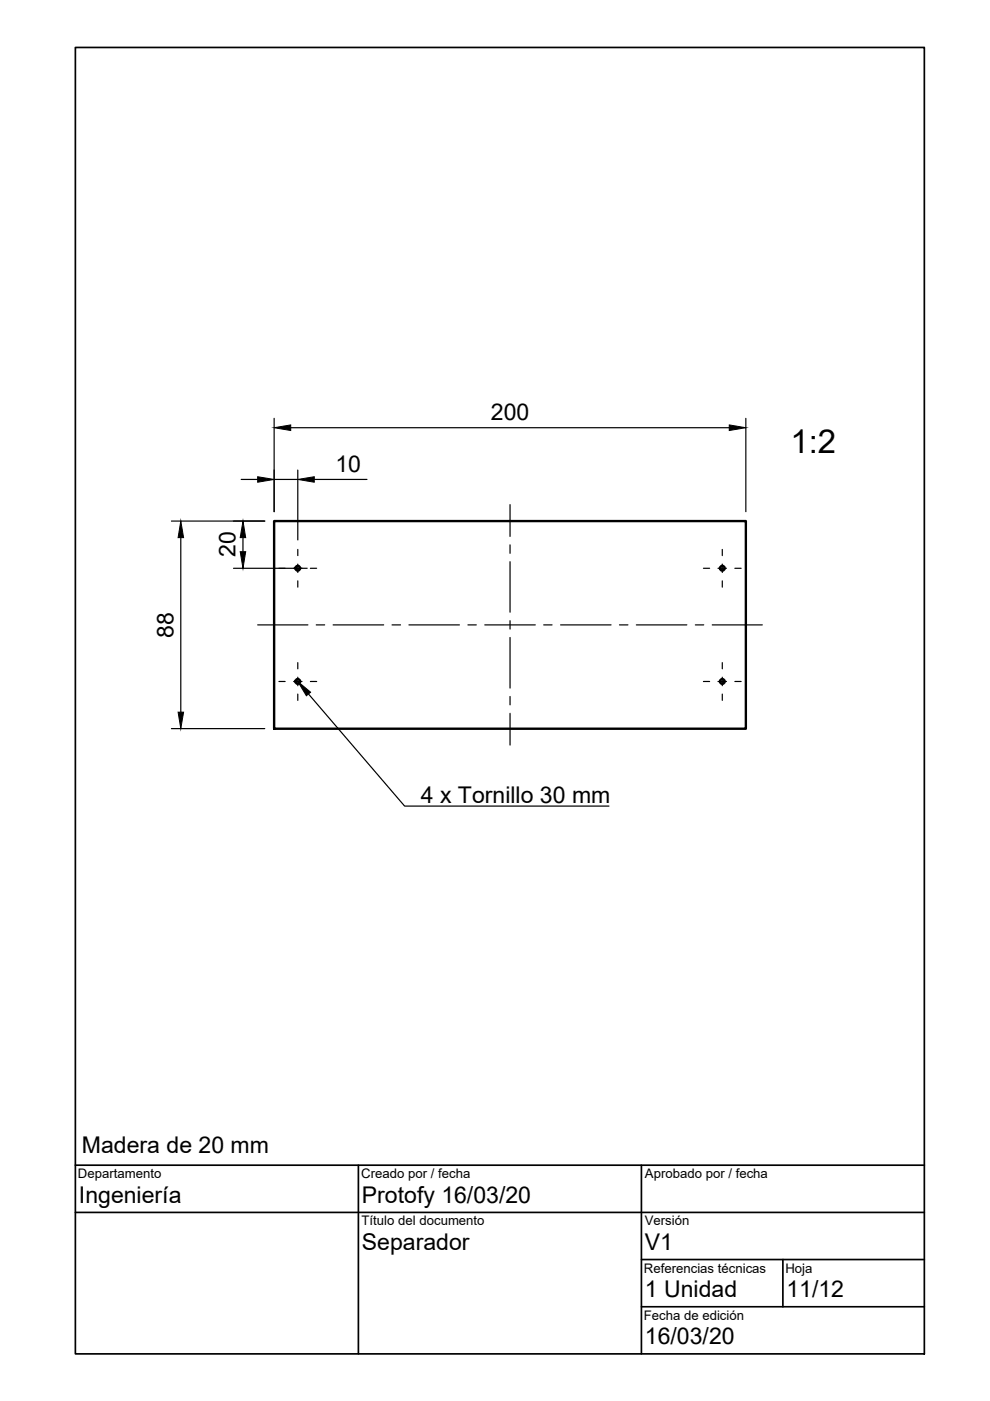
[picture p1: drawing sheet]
<svg xmlns="http://www.w3.org/2000/svg" width="210mm" height="297mm" viewBox="0 0 210 297" stroke-linecap="round" stroke-linejoin="round" font-family="sans-serif">
<!-- layer: Visible -->
<g fill="none" stroke="#000" stroke-width=".51">
<path d="M58.1 110.5h100v44h-100z"/>
<circle cx="63.1" cy="120.5" r=".5"/>
<circle cx="153.2" cy="120.5" r=".5"/>
<circle cx="63.1" cy="144.5" r=".5"/>
<circle cx="153.2" cy="144.5" r=".5"/>
</g>
<!-- layer: TitleBlock -->
<path d="M16 10.1h180v276.9h-180zM16 257.1h180M16 247h180M76 247v40M136 247v40M136 267h60M136 277.1h60M166 267v10.1" fill="none" stroke="#000" stroke-width=".36"/>
<!-- layer: Center Lines -->
<g fill="none" stroke="#000" stroke-width=".25">
<path d="M63.1 116.5v1.3M63.1 119.6v1.8M108.1 107v6.7M108.1 115.5v1.8M108.1 119.1v10.7M153.1 116.5v1.3M153.1 119.6v1.8M54.6 132.5h10.7M59.1 120.5h1.4M62.3 120.5h1.7M63.1 123.2v1.3M65.8 120.5h1.3"/>
<path d="M67.1 132.5h1.7M70.6 132.5h10.7M83.1 132.5h1.8M86.7 132.5h10.7M99.2 132.5h1.8M102.8 132.5h10.7M108.1 131.6v1.8M108.1 135.2v10.7M115.3 132.5h1.8M118.9 132.5h10.7M131.3 132.5h1.8M134.9 132.5h10.7"/>
<path d="M147.4 132.5h1.8M149.1 120.5h1.4M151 132.5h10.6M152.2 120.5h1.8M153.1 123.2v1.3M155.8 120.5h1.3M59.1 144.5h1.4M62.3 144.5h1.7M63.1 140.5v1.3M63.1 143.6v1.8M63.1 147.2v1.3M65.8 144.5h1.3"/>
<path d="M108.1 147.7v1.7M108.1 151.2v6.8M149.1 144.5h1.4M152.2 144.5h1.8M153.1 140.5v1.3M153.1 143.6v1.8M153.1 147.2v1.3M155.8 144.5h1.3"/>
</g>
<!-- layer: Dimensions -->
<path d="M58.1 88.7v19.8M61.6 90.7h93M63.1 99.7v14.8M158.1 88.7v19.8M36.3 110.5h19.8M38.3 114v37M51.1 101.6h3.5M51.5 114v3M58.1 101.6h5M66.6 101.6h11.2M49.5 120.5h15.6M36.3 154.5h19.8" fill="none" stroke="#000" stroke-width=".25"/>
<path d="M58.1 90.7l3.5-.6v1.2zM154.6 90.1l3.5 .6-3.5 .6zM38.3 110.5l.6 3.5h-1.1zM50.9 117h1.2l-.6 3.5zM51.5 110.5l.6 3.5h-1.2zM54.6 101.1l3.5 .5-3.5 .6zM63.1 101.6l3.5-.5v1.1zM37.8 151h1.1l-.6 3.5z" fill="#000" stroke="#000" stroke-width=".21"/>
<!-- layer: Annotations -->
<path d="M63.1 144.5l2.7 2.3-.8 .7z" fill="#000" stroke="#000" stroke-width=".21"/>
<path d="M65.4 147.1l20.4 23.8h43.3" fill="none" stroke="#000" stroke-width=".25"/>
<text font-size="7" x="167.6" y="96">1:2</text>
<g font-size="4.9">
<text x="104.1" y="89.1">200</text>
<text x="71.1" y="100.1">10</text>
<text x="50" y="118.2" transform="rotate(-90 50 118.2)">20</text>
<text x="36.8" y="135.2" transform="rotate(-90 36.8 135.2)">88</text>
<text x="89.2" y="170.2">4 x Tornillo 30 mm</text>
<text x="17.4" y="244.4">Madera de 20 mm</text>
<text x="16.7" y="255">Ingeniería</text>
<text x="76.7" y="255">Protofy 16/03/20</text>
<text x="76.7" y="265.1">Separador</text>
<text x="136.7" y="265.1">V1</text>
<text x="136.7" y="275">1 Unidad</text>
<text x="166.7" y="275">11/12</text>
<text x="136.7" y="285.1">16/03/20</text>
</g>
<g font-size="2.8">
<text x="16.5" y="249.8">Departamento</text>
<text x="76.6" y="249.8">Creado por / fecha</text>
<text x="136.7" y="249.8">Aprobado por / fecha</text>
<text x="76.7" y="259.8">Título del documento</text>
<text x="136.7" y="259.8">Versión</text>
<text x="136.5" y="269.8">Referencias técnicas</text>
<text x="166.5" y="269.8">Hoja</text>
<text x="136.5" y="279.8">Fecha de edición</text>
</g>
</svg>
